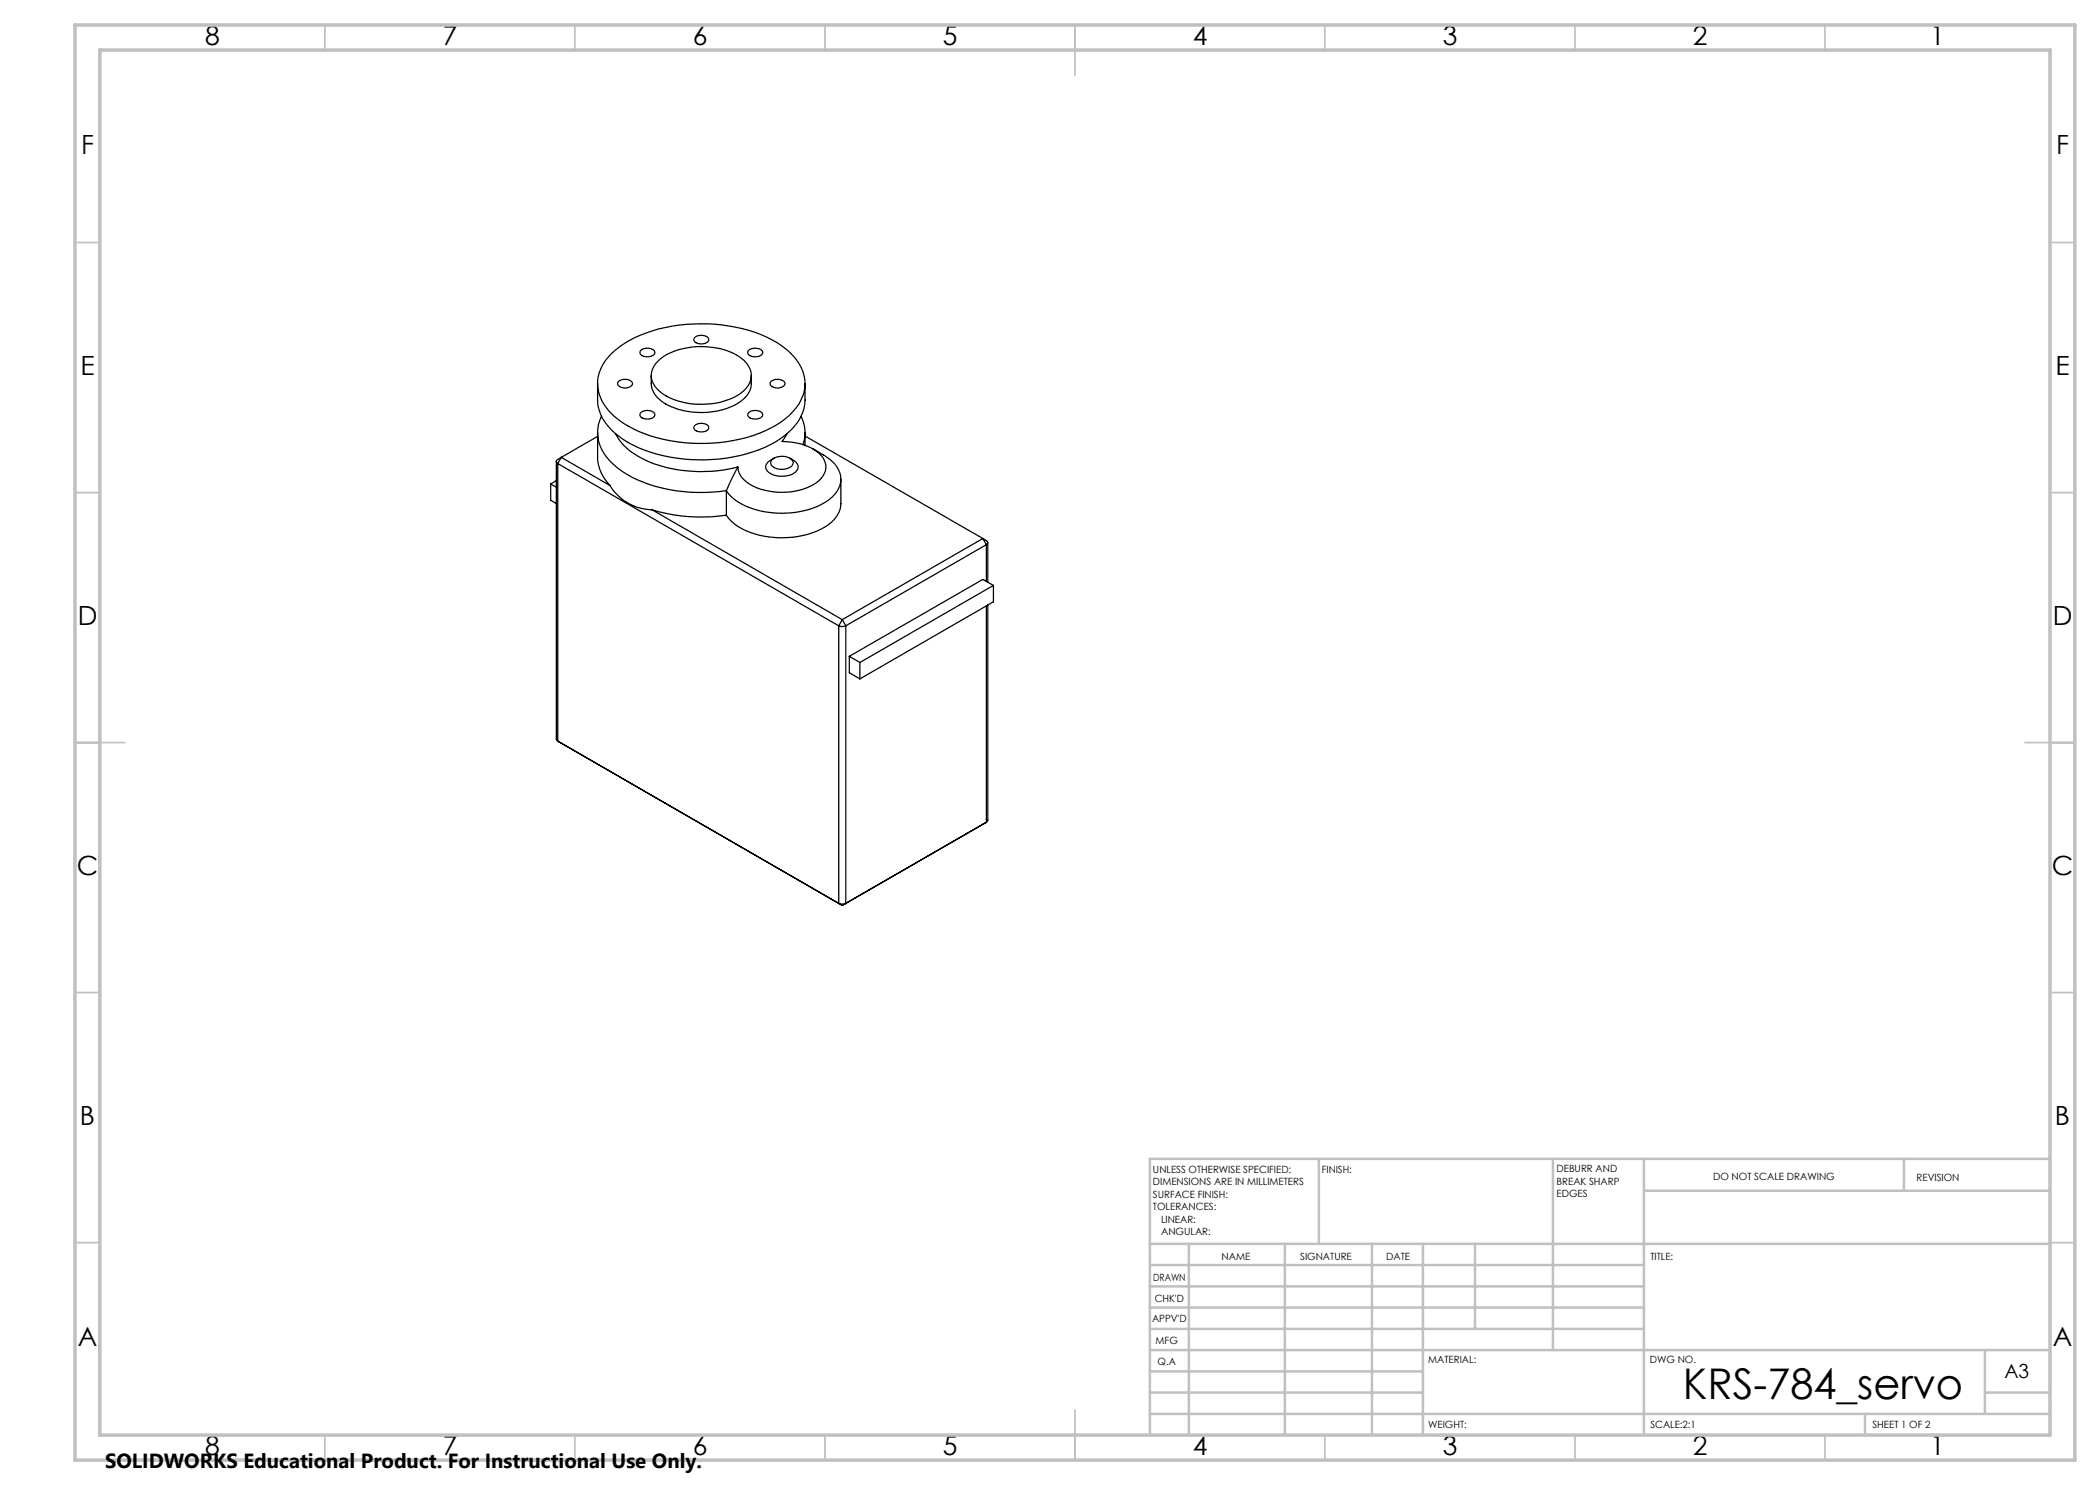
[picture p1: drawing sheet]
<svg xmlns="http://www.w3.org/2000/svg" width="420mm" height="297mm" viewBox="0 0 420 297" stroke-linecap="round" stroke-linejoin="round" font-family="sans-serif">
<g fill="none" stroke="#c0c0c0" stroke-width=".35">
<path d="M65 5v5M115 5v5M165 5v5M215 5v10M265 5v5M315 5v5M365 5v5M15 48.5h5M410 48.5h5M15 98.5h5M410 98.5h5M15 148.5h10"/>
<path d="M405 148.5h10M15 198.5h5M410 198.5h5M15 248.5h5M410 248.5h5M65 287v5M115 287v5M165 287v5M215 282v10M265 287v5M315 287v5M365 287v5"/>
</g>
<g fill="none" stroke="#c0c0c0" stroke-width=".5">
<path d="M263.8 231.8v17M310.6 231.8v38.2M328.8 231.8v55.2M328.8 238.2h81.2M380.8 231.8v6.4M410 231.8h-180v55.2M230 248.8h180M230 257.3h98.8M230 253h98.8M237.8 248.8v38.2M257 248.8v38.2M274.4 248.8v38.2"/>
<path d="M284.6 248.8v38.2M295 248.8v17M230 265.8h98.8M230 261.5h98.8M230 278.5h54.6M230 274.3h54.6M230 270h180M397 278.5h13M397 270v12.8M230 282.8h180M373 282.8v4.2"/>
</g>
<path d="M15 5h400v287h-400zM20 10h390v277h-390z" fill="none" stroke="#c0c0c0" stroke-width=".7"/>
<g fill="none" stroke="#000" stroke-width=".25">
<path d="M119.5 76.7v3.3a9 9 0 0 0 4.2 7.2 28.2 28.2 0 0 0 17.4 4.8 27.9 27.9 0 0 0 15.9-4.9 9.2 9.2 0 0 0 4-7.1v-3.3M122.3 70.7a24 24 0 0 1 13.5-5.7 32.6 32.6 0 0 1 18.6 3 11.7 11.7 0 0 1 6.4 7.2 8.3 8.3 0 0 1-3 7.9 24.8 24.8 0 0 1-13.8 5.4 31.7 31.7 0 0 1-18.4-3.3 10.7 10.7 0 0 1-6.1-8.2 8.5 8.5 0 0 1 2.8-6.3zM123.7 76.3a1.79 1.79 0 0 1 2.8 .4 1.72 1.72 0 0 1-3 0zM128.2 70.1a2.08 2.08 0 0 1 2.7 .2 .91 .91 0 0 1-1 1h-1.2a.73 .73 0 0 1-.6-.5 .73 .73 0 0 1 .1-.7zM130.2 75.1a5.4 5.4 0 0 0 3.7 6.1 15.3 15.3 0 0 0 14.3-.9 4.9 4.9 0 0 0 2-5.2M131.6 72.3a12.3 12.3 0 0 1 9-3 11.9 11.9 0 0 1 8.7 3.4 3.9 3.9 0 0 1-1.1 5.9 15.2 15.2 0 0 1-15.7 .1 4.2 4.2 0 0 1-2-4.8l.6-1.1zM139 67.5a2.08 2.08 0 0 1 2.7 .2 .91 .91 0 0 1-1 1.1l-1.2-.1a.73 .73 0 0 1-.6-.4 .73 .73 0 0 1 .1-.8zM149.8 70.1a2.08 2.08 0 0 1 2.7 .2 .96 .96 0 0 1-1.1 1h-1.1a.71 .71 0 0 1-.7-.5 .71 .71 0 0 1 .2-.7zM154.2 76.3a1.84 1.84 0 0 1 2.8 .4 1.79 1.79 0 0 1-2.9 .2zM110.1 96.8v3.2l1.2 .7M110.1 96.8l1.2 .6M111.3 92.3v55.6l.2 .3"/>
<path d="M111.3 96.1l-1.2 .7M111.5 92.7l56.2 32.5M111.5 92.7v55.5M112.3 91.5l-.8 .4a.43 .43 0 0 0-.2 .4 .43 .43 0 0 0 .2 .4M112.3 91.5l-.8 1.2M112.3 91.5l9.7 5.6M119.5 86.5v4.9a8.3 8.3 0 0 0 2.5 5.7M119.5 87.3l-7.2 4.2M120.3 83.3a7.7 7.7 0 0 0 1.7 8.9 22.9 22.9 0 0 0 13.3 6l2.8 .3h2.9l4.3-.4M122 97.1a10.3 10.3 0 0 0 8.5 4.9M123.1 86.7a12.2 12.2 0 0 0 6.8 5.7 29.4 29.4 0 0 0 17.7 1M128.2 82.5a2.08 2.08 0 0 1 2.7 .2 .91 .91 0 0 1-1 1.1l-1.2-.1a.73 .73 0 0 1-.6-.4 .73 .73 0 0 1 .1-.8z"/>
<path d="M139 85.1a2.08 2.08 0 0 1 2.7 .2 .91 .91 0 0 1-1 1.1l-1.2-.1a.73 .73 0 0 1-.6-.4 .73 .73 0 0 1 .1-.8zM145.3 98.1v4.9M147.6 93.4l-2.3 4.7M149.8 82.5a2.08 2.08 0 0 1 2.7 .2 .96 .96 0 0 1-1.1 1.1l-1.1-.1a.71 .71 0 0 1-.7-.4 .71 .71 0 0 1 .2-.8zM154.4 91.9a3.1 3.1 0 0 1 4.2 .3 1.21 1.21 0 0 1-1.1 1.5 2.99 2.99 0 0 1-3.2-.7 .82 .82 0 0 1 .1-1.1zM154.8 91.6l-.7 .5a1.39 1.39 0 0 0-1 1.3 1.39 1.39 0 0 0 1 1.3 4.8 4.8 0 0 0 5-.3 1.33 1.33 0 0 0-.4-2.3l-.7-.5M157.4 86.7l-1 1.6a11 11 0 0 1 7.7 2.7 3.3 3.3 0 0 1-.3 5.1 13.1 13.1 0 0 1-14.4 .3 3.9 3.9 0 0 1-1.8-3M160.2 83.3a7.1 7.1 0 0 1 .4 5.6M161 86.5v2.6M161 87.2l35.6 20.5M162.6 89.8l2.1 1.2a5.6 5.6 0 0 1 3.4 5.4 6.8 6.8 0 0 1-4.6 4.9 18.4 18.4 0 0 1-16-1 7.6 7.6 0 0 1-2.2-2.2M168.2 95.8v4.9a6 6 0 0 1-3.9 5.1 18.3 18.3 0 0 1-16.8-.6 7.6 7.6 0 0 1-2.2-2.2"/>
<path d="M130.5 102a34 34 0 0 0 14.8 1M130.5 102l38 21.9M196.6 107.7l.7 .4a.43 .43 0 0 1 .3 .4 .43 .43 0 0 1-.3 .4M196.6 107.7l-28.1 16.2M196.6 107.7l.7 1.2M197.3 108.9l-28.1 16.3M197.3 108.9v7.4M197.6 108.5v7.9M198.7 117.1l-2.1-1.2-26.7 15.4M198.7 117.1l-26.7 15.4M198.7 117.1v3.3l-26.7 15.4M167.7 125.2l.6 .1 .9-.1"/>
<path d="M167.7 125.2v55.5M168.5 123.9l-.8 1.3M168.5 123.9l.7 1.3M169.2 125.2v55.5M169.9 131.3v3.2l2.1 1.3M169.9 131.3l2.1 1.2M172 132.5v3.3M197.3 121.2v43.3M197.6 121v43l-.3 .5M111.5 148.2l57 32.9M111.5 148.2l.8 .4M197.3 164.5l-28.8 16.6"/>
<path d="M197.3 164.5l-.7 .3M167.7 180.7l.6 .1 .9-.1M167.7 180.7l.8 .4M169.2 180.7l-.7 .4"/>
</g>
<text font-size="8.5" x="336.6" y="279.7">KRS-784_servo</text>
<g font-size="5.3">
<text x="41" y="9">8</text>
<text x="88.5" y="9">7</text>
<text x="138.5" y="9">6</text>
<text x="188.5" y="9">5</text>
<text x="238.5" y="9">4</text>
<text x="288.5" y="9">3</text>
<text x="338.5" y="9">2</text>
<text x="386" y="9">1</text>
<text x="16.2" y="30.7">F</text>
<text x="411.2" y="30.7">F</text>
<text x="16.1" y="75">E</text>
<text x="411.1" y="75">E</text>
<text x="15.5" y="125">D</text>
<text x="410.5" y="125">D</text>
<text x="15.4" y="175">C</text>
<text x="410.4" y="175">C</text>
<text x="16" y="225">B</text>
<text x="411" y="225">B</text>
<text x="15.5" y="269.2">A</text>
<text x="410.5" y="269.2">A</text>
<text x="41" y="291">8</text>
<text x="88.5" y="291">7</text>
<text x="138.5" y="291">6</text>
<text x="188.5" y="291">5</text>
<text x="238.5" y="291">4</text>
<text x="288.5" y="291">3</text>
<text x="338.5" y="291">2</text>
<text x="386" y="291">1</text>
</g>
<text font-size="4.1" x="21" y="293.7">SOLIDWORKS Educational Product. For Instructional Use Only.</text>
<text font-size="3.9" x="400.9" y="275.5">A3</text>
<g font-size="2">
<text x="230.6" y="234.6">UNLESS OTHERWISE SPECIFIED:</text>
<text x="230.6" y="237.1">DIMENSIONS ARE IN MILLIMETERS</text>
<text x="230.6" y="239.6">SURFACE FINISH:</text>
<text x="264.4" y="234.6">FINISH:</text>
<text x="311.3" y="234.5">DEBURR AND</text>
<text x="311.3" y="237">BREAK SHARP</text>
<text x="311.3" y="239.5">EDGES</text>
<text x="342.6" y="236">DO NOT SCALE DRAWING</text>
<text x="383.3" y="236.2">REVISION</text>
<text x="230.6" y="242.1">TOLERANCES:</text>
<text x="232.2" y="244.6">LINEAR:</text>
<text x="232.2" y="247.1">ANGULAR:</text>
<text x="244.3" y="252">NAME</text>
<text x="260" y="251.9">SIGNATURE</text>
<text x="277.2" y="251.9">DATE</text>
<text x="330.1" y="251.9">TITLE:</text>
<text x="230.6" y="256.1">DRAWN</text>
<text x="230.9" y="260.3">CHK'D</text>
<text x="230.4" y="264.4">APPV'D</text>
<text x="231.1" y="268.8">MFG</text>
<text x="231.5" y="273">Q.A</text>
<text x="285.6" y="272.5">MATERIAL:</text>
<text x="330" y="272.5">DWG NO.</text>
<text x="285.6" y="285.5">WEIGHT:</text>
<text x="330.1" y="285.6">SCALE:2:1</text>
<text x="374.5" y="285.6">SHEET 1 OF 2</text>
</g>
</svg>
